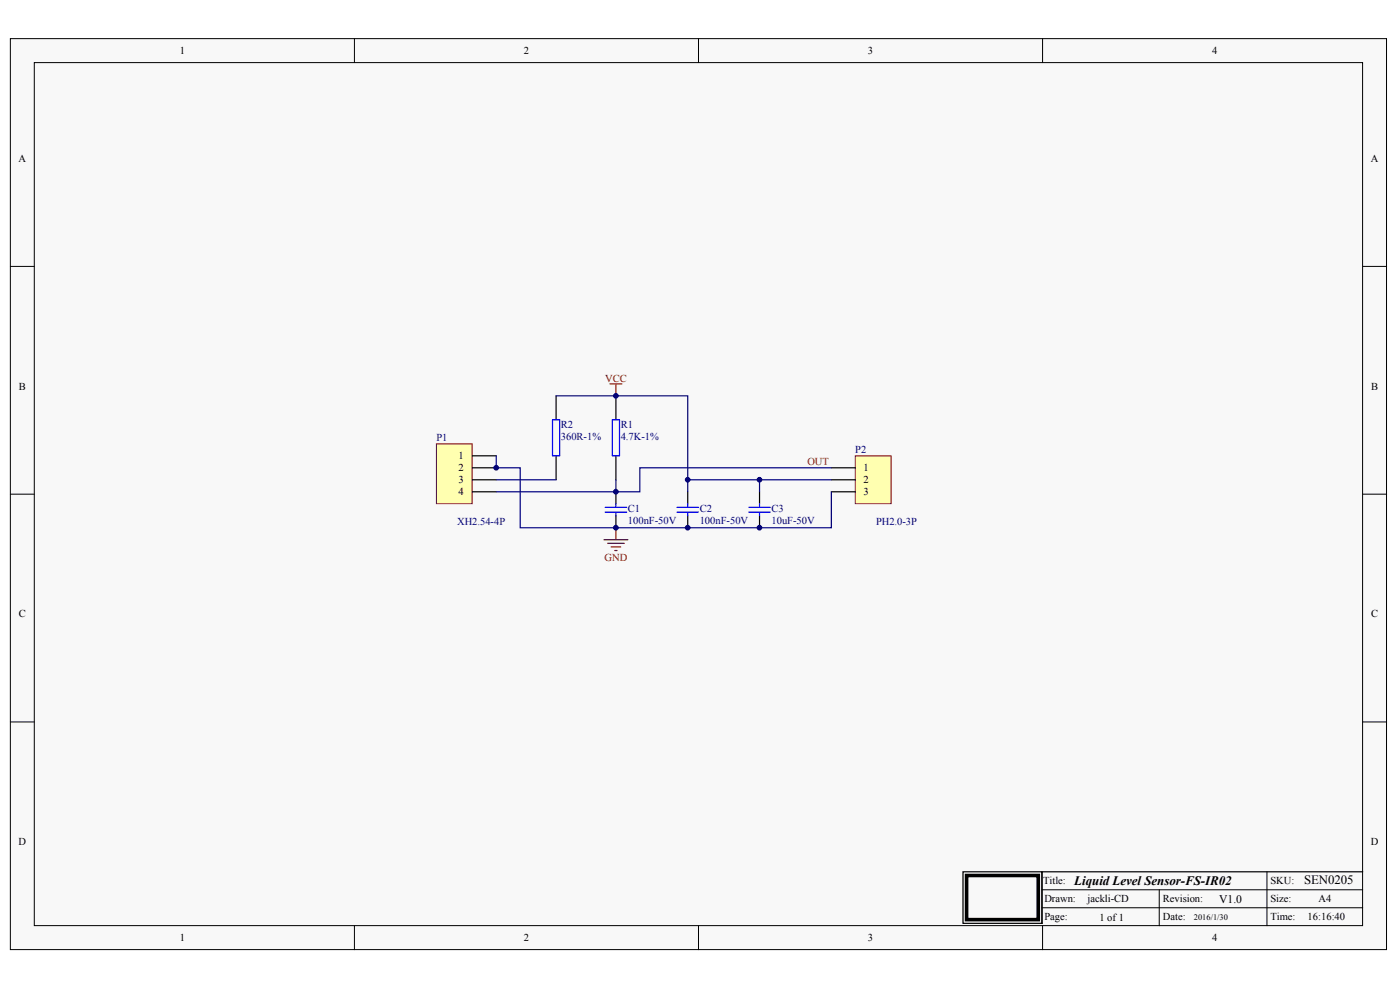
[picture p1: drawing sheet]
<svg xmlns="http://www.w3.org/2000/svg" width="296mm" height="209mm" viewBox="0 0 296 209" stroke-linecap="round" stroke-linejoin="round" font-family="sans-serif">
<g fill="#f8f8f8" stroke="#000" stroke-width=".21">
<path d="M2.2 8.2h290.9v192.5h-290.9z"/>
<path d="M7.2 13.2h280.9v182.4h-280.9z"/>
</g>
<g fill="none" stroke="#000" stroke-width=".21">
<path d="M74.9 8.2v5M147.7 8.2v5M220.4 8.2v5M2.2 56.3h5M288.1 56.3h5.1M2.2 104.4h5M288.1 104.4h5.1M2.2 152.6h5M288.1 152.6h5.1M74.9 195.6v5.1M147.7 195.6v5.1M220.3 188h67.8"/>
<path d="M220.3 191.8h67.8M220.4 195.6v5.1M245.1 188v7.6M267.9 184.2v11.4"/>
</g>
<path d="M203.6 184.2h16.7v10.9h-16.7zM288.1 184.2h-67.8v10.9" fill="none" stroke="#000" stroke-width=".25"/>
<path d="M204.3 185h15.2v9.3h-15.2z" fill="none" stroke="#000" stroke-width=".76"/>
<path d="M92.3 93.8h7.5v12.6h-7.5z" fill="#ffffb0" stroke="#800000" stroke-width=".21"/>
<path d="M99.9 96.3h5M99.9 98.9h5M99.9 101.4h5M99.9 103.9h5" fill="none" stroke="#000" stroke-width=".25"/>
<path d="M180.8 96.3h7.6v10.1h-7.6z" fill="#ffffb0" stroke="#800000" stroke-width=".21"/>
<g fill="none" stroke="#000" stroke-width=".25">
<path d="M117.6 83.7v5M117.6 96.3v5.1M130.2 83.7v5M130.2 96.3v5.1M175.8 98.9h5M130.2 103.9v2.6M130.2 109v2.5M145.4 103.9v2.6M145.4 109v2.5M160.6 103.9v2.6M160.6 109v2.5M175.8 101.4h5"/>
<path d="M175.8 103.9h5"/>
</g>
<g fill="none" stroke="#00f" stroke-width=".25">
<path d="M116.8 88.7h1.5v7.6h-1.5zM129.5 88.7h1.5v7.6h-1.5zM127.9 107.2h4.6M127.9 108.2h4.6M130.2 106.5v.7M130.2 108.2v.8M143.1 107.2h4.6M143.1 108.2h4.6M145.4 106.5v.7M145.4 108.2v.8M158.3 107.2h4.6M158.3 108.2h4.6"/>
<path d="M160.6 106.5v.7M160.6 108.2v.8"/>
</g>
<path d="M128.9 81.1h2.6M130.2 81.1v2.6M127.7 114.1h5M128.4 114.8h3.6M129.2 115.6h2M130 116.3h.5M130.2 111.5v2.6" fill="none" stroke="#800000" stroke-width=".25"/>
<path d="M104.9 96.3v2.6h5.1v12.6h65.8v-7.6M117.6 83.7h27.8v17.7h30.4M175.8 98.9h-40.5v5h-5.1M104.9 101.4h12.7M130.2 101.4v2.5h-25.3M145.4 101.4v2.5M160.6 101.4v2.5" fill="none" stroke="#000080" stroke-width=".25"/>
<g fill="#000080" stroke="#000080" stroke-width=".21">
<circle cx="104.9" cy="98.8" r=".49"/>
<circle cx="130.2" cy="111.5" r=".49"/>
<circle cx="130.2" cy="103.9" r=".49"/>
<circle cx="130.2" cy="83.6" r=".49"/>
<circle cx="145.4" cy="111.5" r=".49"/>
<circle cx="145.4" cy="101.4" r=".49"/>
<circle cx="160.6" cy="111.5" r=".49"/>
<circle cx="160.6" cy="101.4" r=".49"/>
</g>
<g font-size="2.7">
<text x="227.1" y="186.9">Liquid Level Sensor-FS-IR02</text>
<text x="275.7" y="186.9">SEN0205</text>
</g>
<text font-size="2.5" x="257.7" y="190.7">V1.0</text>
<g font-size="2.2">
<text x="38" y="11.4">1</text>
<text x="110.8" y="11.4">2</text>
<text x="183.5" y="11.4">3</text>
<text x="256.2" y="11.4">4</text>
<text x="3.9" y="34.2">A</text>
<text x="289.8" y="34.2">A</text>
<text x="4" y="82.3">B</text>
<text x="289.9" y="82.3">B</text>
<text x="97" y="97.1">1</text>
<text x="97" y="99.6">2</text>
<text x="182.6" y="99.6">1</text>
<text x="97" y="102.2">3</text>
<text x="97" y="104.7">4</text>
<text x="182.6" y="102.2">2</text>
<text x="182.6" y="104.7">3</text>
<text x="4" y="130.5">C</text>
<text x="289.9" y="130.5">C</text>
<text x="3.9" y="178.6">D</text>
<text x="289.8" y="178.6">D</text>
<text x="220.5" y="186.8">Title:</text>
<text x="220.8" y="190.6">Drawn:</text>
<text x="229.9" y="190.6">jackli-CD</text>
<text x="245.8" y="190.6">Revision:</text>
<text x="268.6" y="190.6">Size:</text>
<text x="268.6" y="186.8">SKU:</text>
<text x="278.7" y="190.6">A4</text>
<text x="220.8" y="194.4">Page:</text>
<text x="232.4" y="194.6">1 of 1</text>
<text x="245.8" y="194.4">Date:</text>
<text x="268.6" y="194.4">Time:</text>
<text x="276.5" y="194.4">16:16:40</text>
<text x="38" y="198.9">1</text>
<text x="110.8" y="198.9">2</text>
<text x="183.5" y="198.9">3</text>
<text x="256.2" y="198.9">4</text>
</g>
<g font-size="2.2" fill="#800000">
<text x="127.9" y="80.6">VCC</text>
<text x="170.7" y="98.4">OUT</text>
<text x="127.8" y="118.6">GND</text>
</g>
<g font-size="2.2" fill="#000080">
<text x="92.3" y="93.3">P1</text>
<text x="118.6" y="93">360R-1%</text>
<text x="118.6" y="90.5">R2</text>
<text x="131.2" y="93">4.7K-1%</text>
<text x="131.2" y="90.5">R1</text>
<text x="180.8" y="95.8">P2</text>
<text x="96.6" y="111">XH2.54-4P</text>
<text x="132.7" y="110.8">100nF-50V</text>
<text x="132.7" y="108.2">C1</text>
<text x="147.9" y="110.8">100nF-50V</text>
<text x="147.9" y="108.2">C2</text>
<text x="163.1" y="110.8">10uF-50V</text>
<text x="163.1" y="108.2">C3</text>
<text x="185.2" y="111">PH2.0-3P</text>
</g>
<text font-size="1.8" x="252.4" y="194.4">2016/1/30</text>
</svg>
